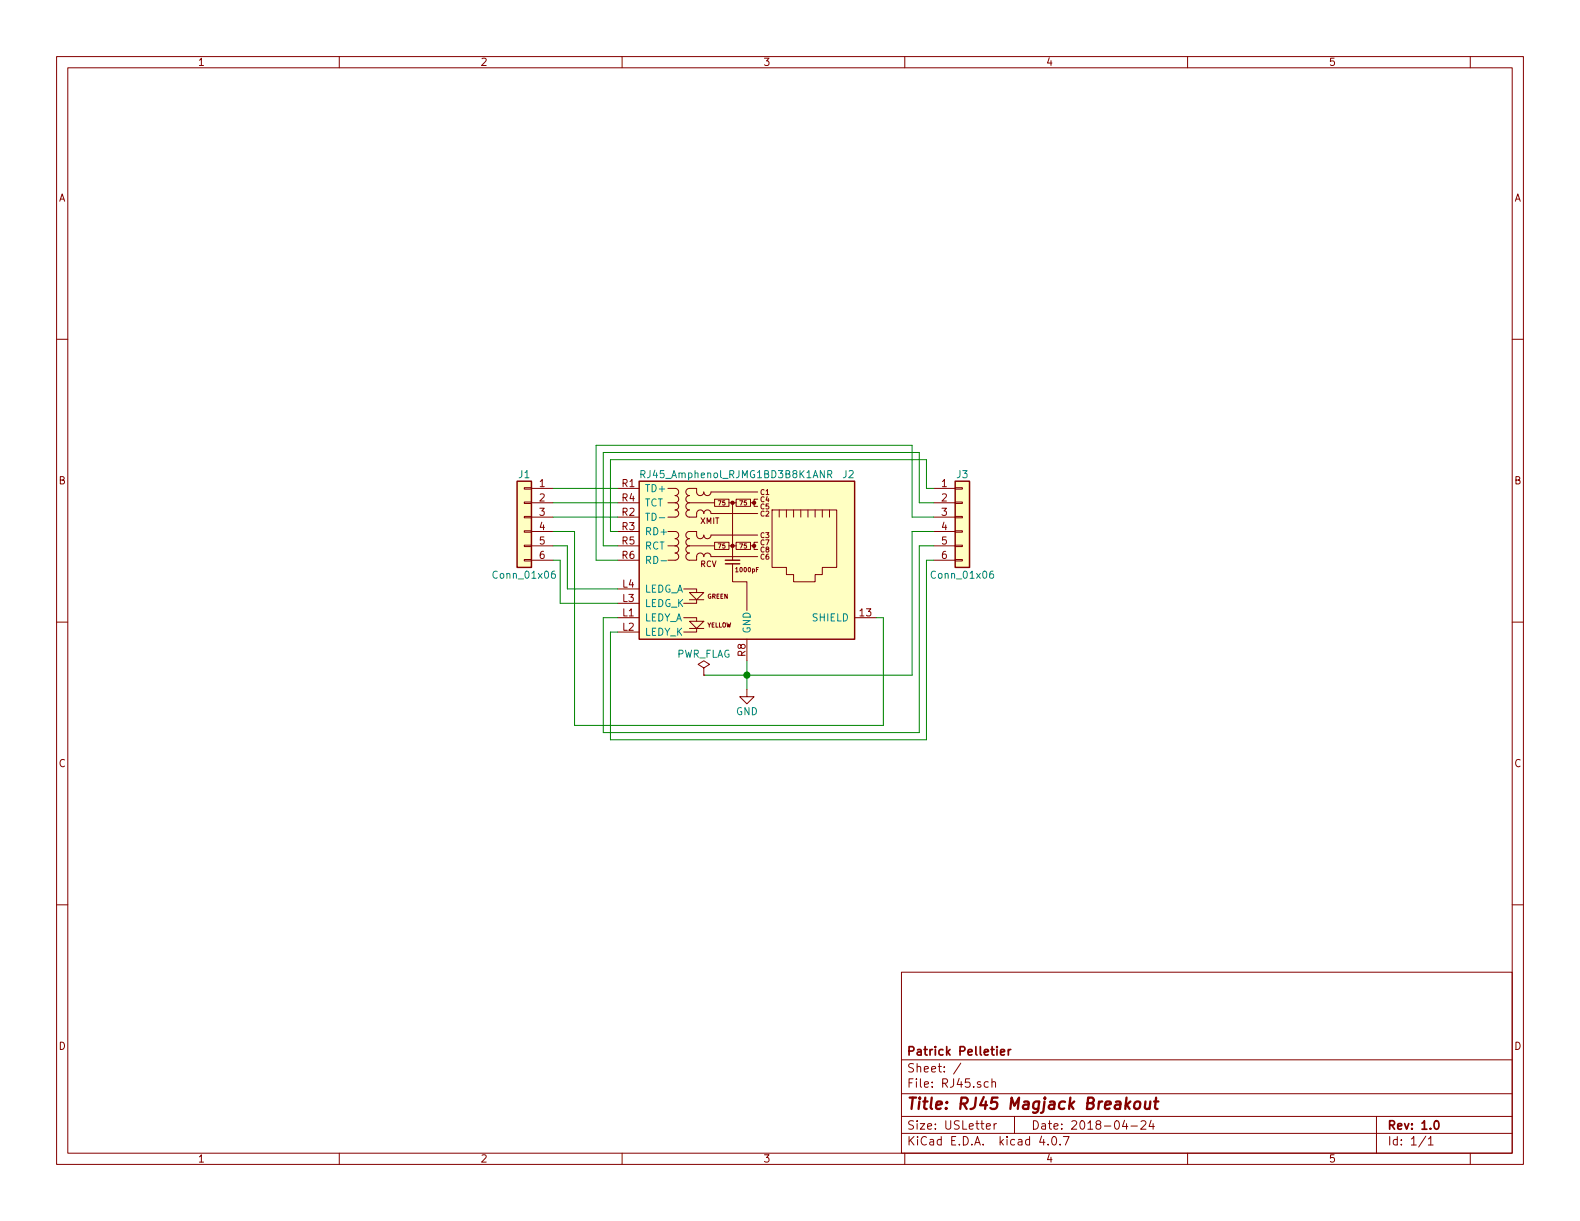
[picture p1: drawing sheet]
EESchema Schematic File Version 2
LIBS:power
LIBS:device
LIBS:transistors
LIBS:conn
LIBS:linear
LIBS:regul
LIBS:74xx
LIBS:cmos4000
LIBS:adc-dac
LIBS:memory
LIBS:xilinx
LIBS:microcontrollers
LIBS:dsp
LIBS:microchip
LIBS:analog_switches
LIBS:motorola
LIBS:texas
LIBS:intel
LIBS:audio
LIBS:interface
LIBS:digital-audio
LIBS:philips
LIBS:display
LIBS:cypress
LIBS:siliconi
LIBS:opto
LIBS:atmel
LIBS:contrib
LIBS:valves
LIBS:myLibrary
LIBS:RJ45-cache
EELAYER 25 0
EELAYER END
$Descr USLetter 11000 8500
encoding utf-8
Sheet 1 1
Title "RJ45 Magjack Breakout"
Date "2018-04-24"
Rev "1.0"
Comp "Patrick Pelletier"
Comment1 ""
Comment2 ""
Comment3 ""
Comment4 ""
$EndDescr
$Comp
L RJ45_Amphenol_RJMG1BD3B8K1ANR J2
U 1 1
P 5200 4000
F 0 "J2" H 5950 4700 50  0000 R CNN
F 1 "RJ45_Amphenol_RJMG1BD3B8K1ANR" H 4450 4700 50  0000 L CNN
F 2 "myLibrary:RJ45_Amphenol_RJMG1BD3B8K1ANR" H 5200 4800 50  0001 C CNN
F 3 "" H 5200 4900 50  0001 C CNN
	1    5200 4000
	1    0    0    -1  
$EndComp
$Comp
L Conn_01x06 J1
U 1 1
P 3650 3600
F 0 "J1" H 3650 3900 50  0000 C CNN
F 1 "Conn_01x06" H 3650 3200 50  0000 C CNN
F 2 "Pin_Headers:Pin_Header_Straight_1x06_Pitch2.54mm" H 3650 3600 50  0001 C CNN
F 3 "" H 3650 3600 50  0001 C CNN
	1    3650 3600
	-1   0    0    -1  
$EndComp
$Comp
L Conn_01x06 J3
U 1 1
P 6700 3600
F 0 "J3" H 6700 3900 50  0000 C CNN
F 1 "Conn_01x06" H 6700 3200 50  0000 C CNN
F 2 "Pin_Headers:Pin_Header_Straight_1x06_Pitch2.54mm" H 6700 3600 50  0001 C CNN
F 3 "" H 6700 3600 50  0001 C CNN
	1    6700 3600
	1    0    0    -1  
$EndComp
Wire Wire Line
	3850 3400 4300 3400
Wire Wire Line
	3850 3500 4300 3500
Wire Wire Line
	3850 3600 4300 3600
Wire Wire Line
	4300 4200 3900 4200
Wire Wire Line
	3900 4200 3900 3900
Wire Wire Line
	3900 3900 3850 3900
Wire Wire Line
	4300 4100 3950 4100
Wire Wire Line
	3950 4100 3950 3800
Wire Wire Line
	3950 3800 3850 3800
Wire Wire Line
	6100 4300 6150 4300
Wire Wire Line
	6150 4300 6150 5050
Wire Wire Line
	6150 5050 4000 5050
Wire Wire Line
	4000 5050 4000 3700
Wire Wire Line
	4000 3700 3850 3700
Wire Wire Line
	4300 3700 4250 3700
Wire Wire Line
	4250 3700 4250 3200
Wire Wire Line
	4250 3200 6450 3200
Wire Wire Line
	6450 3200 6450 3400
Wire Wire Line
	6450 3400 6500 3400
Wire Wire Line
	4300 3800 4200 3800
Wire Wire Line
	4200 3800 4200 3150
Wire Wire Line
	4200 3150 6400 3150
Wire Wire Line
	6400 3150 6400 3500
Wire Wire Line
	6400 3500 6500 3500
Wire Wire Line
	4300 3900 4150 3900
Wire Wire Line
	4150 3900 4150 3100
Wire Wire Line
	4150 3100 6350 3100
Wire Wire Line
	6350 3100 6350 3600
Wire Wire Line
	6350 3600 6500 3600
Wire Wire Line
	5200 4600 5200 4800
Wire Wire Line
	4900 4700 6350 4700
Wire Wire Line
	6350 4700 6350 3700
Wire Wire Line
	6350 3700 6500 3700
Wire Wire Line
	4300 4300 4200 4300
Wire Wire Line
	4200 4300 4200 5100
Wire Wire Line
	4200 5100 6400 5100
Wire Wire Line
	6400 5100 6400 3800
Wire Wire Line
	6400 3800 6500 3800
Wire Wire Line
	4300 4400 4250 4400
Wire Wire Line
	4250 4400 4250 5150
Wire Wire Line
	4250 5150 6450 5150
Wire Wire Line
	6450 5150 6450 3900
Wire Wire Line
	6450 3900 6500 3900
$Comp
L GND #PWR01
U 1 1
P 5200 4800
F 0 "#PWR01" H 5200 4550 50  0001 C CNN
F 1 "GND" H 5200 4650 50  0000 C CNN
F 2 "" H 5200 4800 50  0001 C CNN
F 3 "" H 5200 4800 50  0001 C CNN
	1    5200 4800
	1    0    0    -1  
$EndComp
Connection ~ 5200 4700
$Comp
L PWR_FLAG #FLG02
U 1 1
P 4900 4700
F 0 "#FLG02" H 4900 4775 50  0001 C CNN
F 1 "PWR_FLAG" H 4900 4850 50  0000 C CNN
F 2 "" H 4900 4700 50  0001 C CNN
F 3 "" H 4900 4700 50  0001 C CNN
	1    4900 4700
	1    0    0    -1  
$EndComp
$EndSCHEMATC
